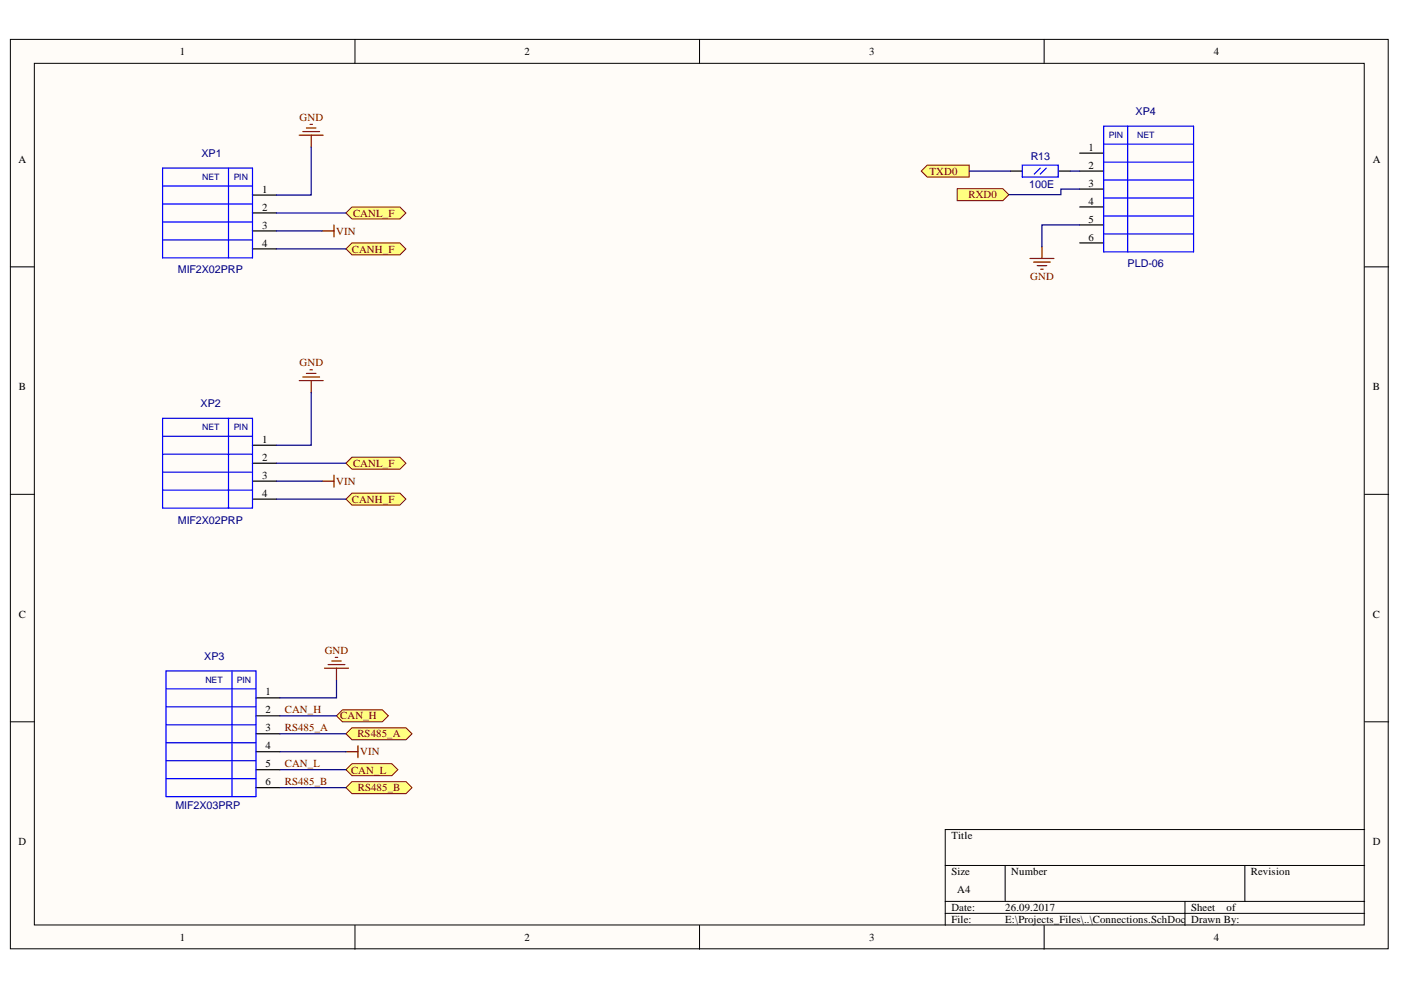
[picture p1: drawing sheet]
<svg xmlns="http://www.w3.org/2000/svg" width="297mm" height="210mm" viewBox="0 0 297 210" stroke-linecap="round" stroke-linejoin="round" font-family="sans-serif">
<g fill="#fffcf8" stroke="#000" stroke-width=".21">
<path d="M2.2 8.4h292.1v192.8h-292.1z"/>
<path d="M7.3 13.4h281.9v182.7h-281.9z"/>
</g>
<g fill="none" stroke="#000" stroke-width=".21">
<path d="M75.3 8.4v5M148.3 8.4v5M221.4 8.4v5M2.2 56.6h5.1M289.3 56.6h5.1M2.2 104.8h5.1M289.3 104.8h5.1M2.2 153h5.1M289.3 153h5.1M289.3 175.9h-88.9v20.3M75.3 196.2v5.1M148.3 196.2v5.1"/>
<path d="M200.4 183.5h88.9M200.4 191.1h88.9M200.4 193.7h88.9M213.1 183.5v7.6M221.4 196.2v5.1M251.2 191.1v5.1M263.9 183.5v7.6"/>
</g>
<path d="M53.5 52.8h5.1M53.5 45.2h5.1M53.5 49h5.1M53.5 41.4h5.1M53.5 98.2h5.1M53.5 94.4h5.1M53.5 105.8h5.1M53.5 102h5.1" fill="none" stroke="#000" stroke-width=".25"/>
<path d="M34.5 35.6h19v19.1h-19zM34.5 39.4h19M48.4 35.6v19.1M34.5 50.9h19M34.5 47.1h19M34.5 43.3h19M34.5 88.7h19v19h-19zM34.5 96.3h19M34.5 92.5h19M48.4 88.7v19M34.5 103.9h19M34.5 100.1h19" fill="none" stroke="#00f" stroke-width=".25"/>
<path d="M63.4 28.7h5.1M64.2 27.9h3.6M65 27.1h2M65.7 26.4h.5M66 28.7v2.5M64.2 79.9h3.6M65 79.2h2M65.7 78.4h.5M63.4 80.7h5.1M66 80.7v2.5" fill="none" stroke="#800000" stroke-width=".25"/>
<path d="M73.4 45.2l1.2-1.3h10.2l1.3 1.3-1.3 1.2h-10.2z" fill-rule="evenodd" fill="#ffff80" stroke="#800000" stroke-width=".21"/>
<path d="M68.3 49h2.5M70.8 47.7v2.5" fill="none" stroke="#800000" stroke-width=".25"/>
<g fill="#ffff80" stroke="#800000" stroke-width=".21">
<path d="M73.4 52.8l1.2-1.3h10.2l1.3 1.3-1.3 1.2h-10.2z" fill-rule="evenodd"/>
<path d="M73.4 98.2l1.2-1.3h10.2l1.3 1.3-1.3 1.3h-10.2z" fill-rule="evenodd"/>
</g>
<path d="M68.3 102h2.5M70.8 100.7v2.6" fill="none" stroke="#800000" stroke-width=".25"/>
<path d="M73.4 105.8l1.2-1.2h10.2l1.3 1.2-1.3 1.3h-10.2z" fill-rule="evenodd" fill="#ffff80" stroke="#800000" stroke-width=".21"/>
<path d="M66 31.2v10.2h-7.4M58.6 45.2h14.8M58.6 49h9.7M58.6 52.8h14.8M58.6 98.2h14.8M66 83.2v11.2h-7.4M58.6 102h9.7M58.6 105.8h14.8" fill="none" stroke="#000080" stroke-width=".25"/>
<path d="M71.1 139.4h.5M68.8 141.7h5.1M69.6 140.9h3.5M70.3 140.1h2.1M71.3 141.7v2.5M73.4 159.4h2.5M75.9 158.1v2.6" fill="none" stroke="#800000" stroke-width=".25"/>
<g fill="#ffff80" stroke="#800000" stroke-width=".21">
<path d="M71.3 151.8l1.3-1.3h8.5l1.2 1.3-1.2 1.2h-8.5z" fill-rule="evenodd"/>
<path d="M73.4 163.2l1.2-1.3h8.5l1.3 1.3-1.3 1.3h-8.5z" fill-rule="evenodd"/>
<path d="M73.4 155.6l1.2-1.3h11.5l1.3 1.3-1.3 1.2h-11.5z" fill-rule="evenodd"/>
<path d="M73.4 167l1.2-1.3h11.5l1.3 1.3-1.3 1.3h-11.5z" fill-rule="evenodd"/>
</g>
<path d="M228.9 36.3h5.1M228.9 32.5h5.1M228.9 51.5h5.1M228.9 43.9h5.1M228.9 47.7h5.1M228.9 40.1h5.1M54.3 159.4h5M54.3 151.8h5M54.3 155.6h5M54.3 148h5M54.3 167h5M54.3 163.2h5" fill="none" stroke="#000" stroke-width=".25"/>
<g fill="none" stroke="#00f" stroke-width=".25">
<path d="M234 26.8h19.1v26.6h-19.1zM234 38.2h19.1M234 34.4h19.1M234 30.6h19.1M239.1 26.8v26.6M234 49.6h19.1M234 45.8h19.1M234 42h19.1M35.2 142.3h19.1v26.6h-19.1zM35.2 157.5h19.1M35.2 153.7h19.1M35.2 149.9h19.1"/>
<path d="M35.2 146.1h19.1M49.2 142.3v26.6M35.2 165.1h19.1M35.2 161.3h19.1"/>
</g>
<path d="M59.3 155.6h14.1M59.3 159.4h14.1M59.3 151.8h12M71.3 144.2v3.8h-12M59.3 163.2h14.1M59.3 167h14.1" fill="none" stroke="#000080" stroke-width=".25"/>
<path d="M218.4 54.8h5.1M219.1 55.6h3.6M219.9 56.3h2M220.7 57.1h.5M220.9 52.3v2.5" fill="none" stroke="#800000" stroke-width=".25"/>
<path d="M202.9 40h9.7l1.3 1.3-1.3 1.2h-9.7z" fill-rule="evenodd" fill="#ffff80" stroke="#800000" stroke-width=".21"/>
<path d="M214.2 36.3h2.5M224.4 36.3h2.5" fill="none" stroke="#000" stroke-width=".25"/>
<path d="M216.7 35h7.7v2.5h-7.7zM220.6 35.6l-1.3 1.3M221.8 35.6l-1.2 1.3" fill="none" stroke="#00f" stroke-width=".25"/>
<path d="M195.3 36.3l1.3-1.3h8.9v2.5h-8.9z" fill-rule="evenodd" fill="#ffff80" stroke="#800000" stroke-width=".21"/>
<path d="M205.5 36.3h8.7M226.9 36.3h2M228.9 40.1h-4v1.2h-11M228.9 47.7h-8v4.6" fill="none" stroke="#000080" stroke-width=".25"/>
<g font-size="2.3">
<text x="38.1" y="11.7">1</text>
<text x="111.2" y="11.7">2</text>
<text x="184.3" y="11.7">3</text>
<text x="257.4" y="11.7">4</text>
<text x="3.9" y="34.5">A</text>
<text x="230.8" y="35.7">2</text>
<text x="230.8" y="31.9">1</text>
<text x="291.1" y="34.5">A</text>
<text x="55.6" y="40.8">1</text>
<text x="230.8" y="39.5">3</text>
<text x="55.6" y="44.7">2</text>
<text x="230.8" y="43.4">4</text>
<text x="230.8" y="47.2">5</text>
<text x="55.6" y="52.3">4</text>
<text x="55.6" y="48.5">3</text>
<text x="230.8" y="51">6</text>
<text x="4" y="82.7">B</text>
<text x="291.1" y="82.7">B</text>
<text x="55.6" y="93.9">1</text>
<text x="55.6" y="97.7">2</text>
<text x="55.6" y="101.5">3</text>
<text x="55.6" y="105.4">4</text>
<text x="4" y="131">C</text>
<text x="291.1" y="131">C</text>
<text x="56.3" y="147.4">1</text>
<text x="56.3" y="151.2">2</text>
<text x="56.3" y="155.1">3</text>
<text x="56.3" y="158.9">4</text>
<text x="56.3" y="166.5">6</text>
<text x="56.3" y="162.7">5</text>
<text x="3.9" y="179.2">D</text>
<text x="201.7" y="177.9">Title</text>
<text x="291.1" y="179.2">D</text>
<text x="201.7" y="185.6">Size</text>
<text x="214.4" y="185.6">Number</text>
<text x="265.2" y="185.6">Revision</text>
<text x="203" y="189.4">A4</text>
<text x="201.7" y="193.2">Date:</text>
<text x="201.7" y="195.7">File:</text>
<text x="213.1" y="193.2">26.09.2017</text>
<text x="213.1" y="195.7">E:\Projects_Files\..\Connections.SchDoc</text>
<text x="252.5" y="193.2">Sheet</text>
<text x="252.5" y="195.7">Drawn By:</text>
<text x="260.1" y="193.2">of</text>
<text x="38.1" y="199.5">1</text>
<text x="111.2" y="199.5">2</text>
<text x="184.3" y="199.5">3</text>
<text x="257.4" y="199.5">4</text>
</g>
<g font-size="2.3" fill="#800000">
<text x="63.5" y="25.6">GND</text>
<text x="197.1" y="37">TXD0</text>
<text x="74.8" y="46">CANL_F</text>
<text x="205.3" y="42.1">RXD0</text>
<text x="71.3" y="49.8">VIN</text>
<text x="74.6" y="53.6">CANH_F</text>
<text x="218.4" y="59.4">GND</text>
<text x="63.5" y="77.7">GND</text>
<text x="74.8" y="98.9">CANL_F</text>
<text x="71.3" y="102.7">VIN</text>
<text x="74.6" y="106.6">CANH_F</text>
<text x="68.8" y="138.7">GND</text>
<text x="60.4" y="155.1">RS485_A</text>
<text x="60.4" y="151.2">CAN_H</text>
<text x="72.1" y="152.5">CAN_H</text>
<text x="75.8" y="156.3">RS485_A</text>
<text x="76.4" y="160.1">VIN</text>
<text x="60.4" y="166.5">RS485_B</text>
<text x="60.4" y="162.7">CAN_L</text>
<text x="74.4" y="164">CAN_L</text>
<text x="75.9" y="167.8">RS485_B</text>
</g>
<g font-size="2.3" fill="#000080">
<text x="240.8" y="24.3">XP4</text>
<text x="42.7" y="33.3">XP1</text>
<text x="218.5" y="34">R13</text>
<text x="218.2" y="39.9">100E</text>
<text x="37.7" y="58">MIF2X02PRP</text>
<text x="239.1" y="56.7">PLD-06</text>
<text x="42.5" y="86.3">XP2</text>
<text x="37.7" y="111">MIF2X02PRP</text>
<text x="43.3" y="139.8">XP3</text>
<text x="37.2" y="171.6">MIF2X03PRP</text>
</g>
<g font-size="1.9" fill="#000080">
<text x="235.1" y="29.3">PIN</text>
<text x="241.1" y="29.3">NET</text>
<text x="42.9" y="38.2">NET</text>
<text x="49.6" y="38.2">PIN</text>
<text x="42.9" y="91.3">NET</text>
<text x="49.6" y="91.3">PIN</text>
<text x="43.6" y="144.8">NET</text>
<text x="50.2" y="144.8">PIN</text>
</g>
</svg>
